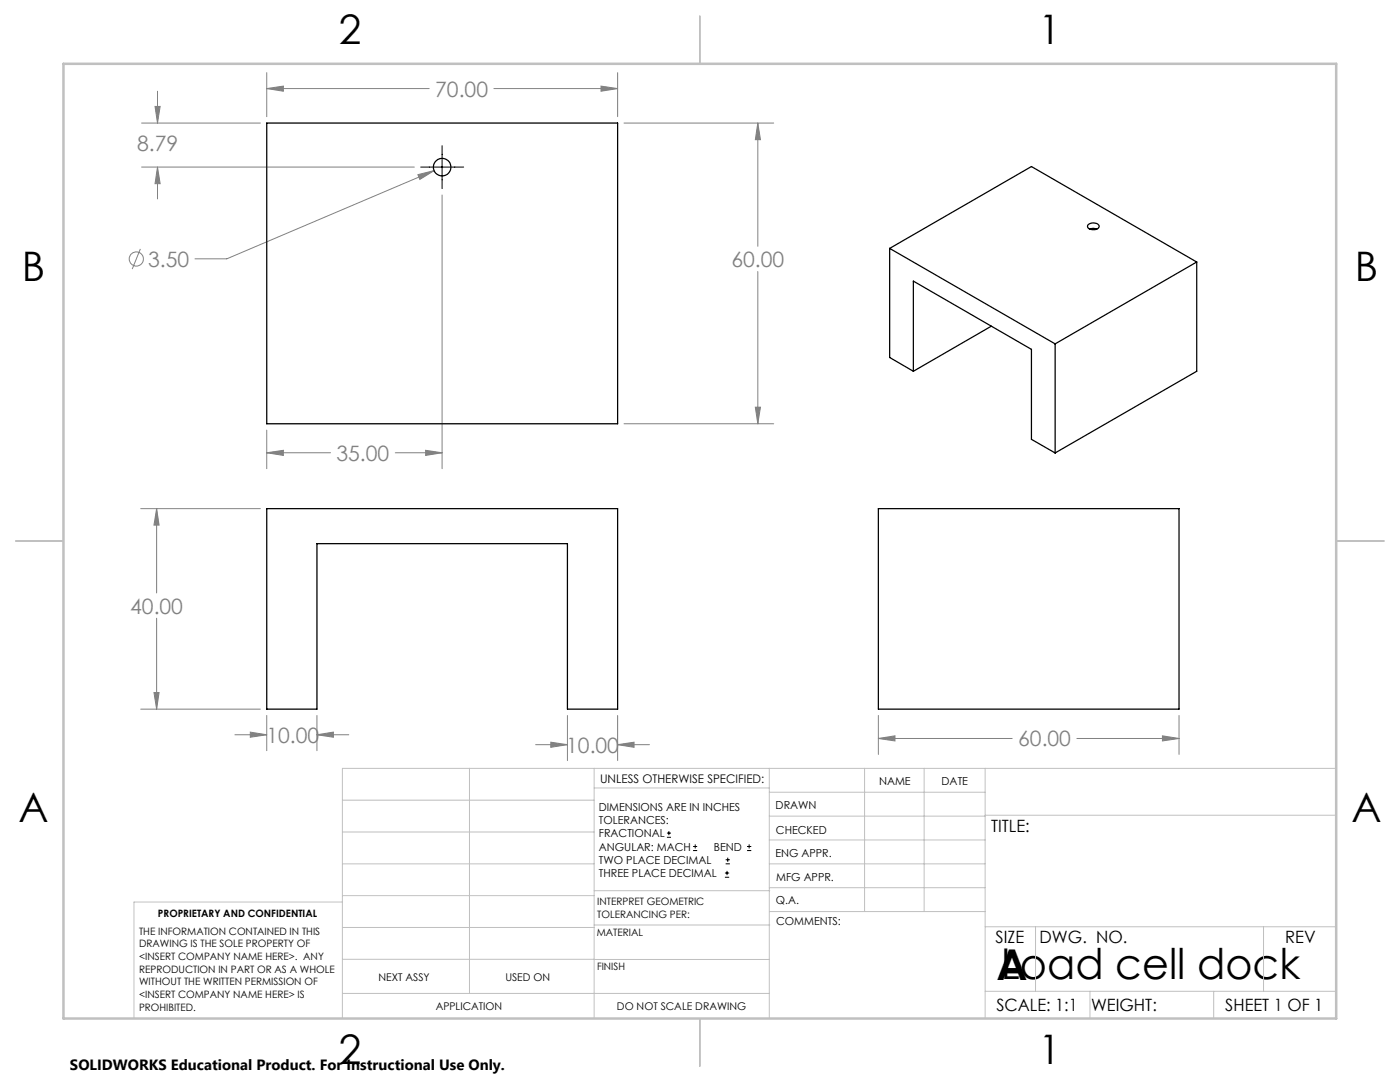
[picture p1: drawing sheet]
<svg xmlns="http://www.w3.org/2000/svg" width="279mm" height="216mm" viewBox="0 0 279 216" stroke-linecap="round" stroke-linejoin="round" font-family="sans-serif">
<g fill="none" stroke="#808080" stroke-width=".2">
<path d="M31.4 18.2v6.4M53.2 14.5v8.8M53.2 17.7h32.5M53.2 17.7l3.4-.5v1zM98.6 17.7h24.7M119.9 17.2l3.4 .5-3.4 .5zM123.3 14.5v8.8M28.3 24.6h23.7M28.3 33.3h54.4M30.9 21.2h1.1l-.6 3.4zM31.4 33.3v6.4M31.4 33.3l.6 3.4h-1.1z"/>
<path d="M83.4 34.9l3.2-.9-2.8 1.8zM86.6 34l-41.3 17.6h-6.4M88.2 38.9v54.6M124.5 24.6h29.9M151.2 24.6v24.5M151.2 24.6l.6 3.3h-1.1zM28 49.7l-1.6 4M151.2 54.2v30.4M53.2 85.8v7.7M53.2 90.3h12.8M53.2 90.3l3.4-.4v1zM78.9 90.3h9.3"/>
<path d="M84.9 89.9l3.3 .4-3.3 .6zM124.5 84.6h29.9M150.7 81.2h1.1l-.6 3.4zM28.1 101.5h23.9M31.3 101.5v16.8M31.3 101.5l.5 3.3h-1.1zM30.7 138.2h1.1l-.5 3.3zM31.3 123.4v18.1M28.1 141.5h23.9M46.9 146.6h6.3M50 146.1l3.2 .5-3.2 .5zM53.2 142.8v7"/>
<path d="M63.3 142.8v7M63.3 146.6h6.3M63.3 146.6l3.2-.5v1zM106.9 148.6h6.3M109.9 148.1l3.3 .5-3.3 .5zM113.2 142.8v9M123.3 142.8v9M123.3 148.6h6.3M123.3 148.6l3.2-.5v1zM175.3 142.8v7.7M175.3 147.4h26.7M175.3 147.4l3.3-.6v1z"/>
<path d="M214.9 147.4h20.4M232 146.8l3.3 .6-3.3 .4zM235.3 142.8v7.7"/>
<circle cx="27.2" cy="51.7" r="1.42"/>
</g>
<g fill="none" stroke="#000" stroke-width=".2">
<path d="M84 33.3h8.5M88.2 29.1v8.5M133.1 167.1h.8M133.1 166.2h.8M133.5 165.8v.9M138.3 169.7h.8M138.3 168.9h.8M138.7 168.5v.8M144.7 175h.8M144.7 174.2h.8M144.8 172.4h.9M144.8 171.6h.9"/>
<path d="M145.1 173.8v.8M145.2 171.1v.9M149.1 169.7h.8M149.1 168.9h.8M149.5 168.5v.8"/>
</g>
<g fill="none" stroke="#c0c0c0" stroke-width=".2">
<path d="M68.3 159.7h50.3M93.7 153.3v44.9M118.6 153.3v49.9M118.6 157.2h34.9M153.5 153.3v49.9M153.5 158.1h43.1M172.5 153.3v28.6M184.4 153.3v28.6M196.6 153.3v49.9M266.7 153.3h-198.4v49.9M68.3 178.7h50.3M68.3 172.4h50.3"/>
<path d="M68.3 166h50.3M68.3 180h-41.6v23.2M118.6 177.7h35M153.5 167.6h43.1M153.5 162.8h43.1M153.5 172.4h43.1M153.5 177.1h43.1M196.6 162.7h70.1M68.3 198.2h85.2M68.3 191.4l85.2 .1M68.3 185.1h50.3M118.6 184.6h35"/>
<path d="M153.6 181.9h43M196.6 197.8h70.1M196.6 184.9h70.1M206.7 184.9v12.9M217.5 197.8v5.4M242.2 197.8v5.4M252.2 184.9v12.9"/>
</g>
<path d="M139.7 3.2v9.5M3.1 107.9h9.6M266.7 107.9h9.5M139.7 203.2v9.6" fill="none" stroke="#c0c0c0" stroke-width=".25"/>
<path d="M12.7 12.7h254v190.5h-254z" fill="none" stroke="#c0c0c0" stroke-width=".5"/>
<path d="M151.2 24.6l.6 3.3h-1.1zM150.7 81.2h1.1l-.6 3.4zM119.9 17.2l3.4 .5-3.4 .5zM53.2 17.7l3.4-.5v1zM84.9 89.9l3.3 .4-3.3 .6zM53.2 90.3l3.4-.4v1zM31.4 33.3l.6 3.4h-1.1zM30.9 21.2h1.1l-.6 3.4zM83.4 34.9l.4 .9 2.8-1.8zM31.3 101.5l.5 3.3h-1.1zM30.7 138.2h1.1l-.5 3.3zM123.3 148.6l3.2-.5v1zM109.9 148.1l3.3 .5-3.3 .5zM63.3 146.6l3.2-.5v1zM50 146.1l3.2 .5-3.2 .5zM232 146.8l3.3 .6-3.3 .4zM175.3 147.4l3.3-.6v1z" fill="#808080"/>
<g fill="none" stroke="#000" stroke-width=".25">
<path d="M53.2 24.6h70.1v60h-70.1zM177.6 49.6l33 19M177.6 49.6l28.2-16.4 33 19.1M177.6 49.6v21.7l4.7 2.8M217.1 44.9a1.47 1.47 0 0 1 2.3 .2 1.35 1.35 0 0 1-2.2 .4l-.2-.3zM217.5 45.7l.6-.1 .8 .1M218.2 45.6l.3 .2M238.8 52.3l-28.2 16.3M238.8 52.3v21.8l-28.2 16.3M182.3 74.1v-18l23.5 13.6v18l4.8 2.7M197.8 65.1l-15.5 9M210.6 68.6v21.8"/>
<path d="M53.2 101.5h70.1v40h-10.1v-33h-49.9v33h-10.1zM175.3 101.5h60v40h-60z"/>
<circle cx="88.2" cy="33.3" r="1.76"/>
</g>
<g font-size="8.5">
<text x="198.9" y="195.5">A</text>
<text x="199.7" y="195.4">Load cell dock</text>
</g>
<g font-size="8.1">
<text x="67.6" y="8.9">2</text>
<text x="207.3" y="8.9">1</text>
<text x="4.4" y="56.1">B</text>
<text x="270.4" y="56.1">B</text>
<text x="3.7" y="164.1">A</text>
<text x="269.7" y="164.1">A</text>
<text x="67.6" y="212.4">2</text>
<text x="207.3" y="212.4">1</text>
</g>
<g font-size="4.2" fill="#808080">
<text x="86.9" y="19.3">70.00</text>
<text x="27.4" y="30.2">8.79</text>
<text x="29.5" y="53.2">3.50</text>
<text x="146" y="53.2">60.00</text>
<text x="67.2" y="91.9">35.00</text>
<text x="26" y="122.4">40.00</text>
<text x="53.2" y="148.2">10.00</text>
<text x="203.2" y="148.9">60.00</text>
<text x="113" y="150.2">10.00</text>
</g>
<g font-size="3.4">
<text x="197.8" y="166">TITLE:</text>
<text x="198.7" y="188.1">SIZE</text>
<text x="207.5" y="188.1">DWG. NO.</text>
<text x="256.5" y="188.2">REV</text>
<text x="198.8" y="201.7">SCALE: 1:1</text>
<text x="217.7" y="201.8">WEIGHT:</text>
<text x="244.5" y="201.7">SHEET 1 OF 1</text>
</g>
<text font-size="3" x="14" y="213.5">SOLIDWORKS Educational Product. For Instructional Use Only.</text>
<text font-size="2.4" x="119.8" y="156.2">UNLESS OTHERWISE SPECIFIED:</text>
<g font-size="2.2">
<text x="119.5" y="161.8">DIMENSIONS ARE IN INCHES</text>
<text x="154.8" y="161.4">DRAWN</text>
<text x="175.4" y="156.6">NAME</text>
<text x="187.9" y="156.7">DATE</text>
<text x="119.5" y="164.4">TOLERANCES:</text>
<text x="119.5" y="167.1">FRACTIONAL</text>
<text x="154.9" y="166.3">CHECKED</text>
<text x="119.5" y="169.7">ANGULAR: MACH</text>
<text x="119.5" y="172.4">TWO PLACE DECIMAL</text>
<text x="142.5" y="169.7">BEND</text>
<text x="154.8" y="171">ENG APPR.</text>
<text x="119.5" y="175">THREE PLACE DECIMAL</text>
<text x="154.9" y="175.7">MFG APPR.</text>
<text x="154.9" y="180.4">Q.A.</text>
<text x="154.9" y="184.6">COMMENTS:</text>
</g>
<g font-size="2.1">
<text x="75.5" y="195.7">NEXT ASSY</text>
<text x="100.9" y="195.7">USED ON</text>
<text x="86.9" y="201.5">APPLICATION</text>
<text x="123.1" y="201.6">DO NOT SCALE DRAWING</text>
</g>
<g font-size="2">
<text x="31.5" y="182.9">PROPRIETARY AND CONFIDENTIAL</text>
<text x="119.2" y="180.6">INTERPRET GEOMETRIC</text>
<text x="119.2" y="183.1">TOLERANCING PER:</text>
<text x="27.8" y="186.5">THE INFORMATION CONTAINED IN THIS</text>
<text x="27.8" y="189">DRAWING IS THE SOLE PROPERTY OF</text>
<text x="27.8" y="191.6">&lt;INSERT COMPANY NAME HERE&gt;. ANY</text>
<text x="119.1" y="186.7">MATERIAL</text>
<text x="27.8" y="194.1">REPRODUCTION IN PART OR AS A WHOLE</text>
<text x="27.8" y="196.6">WITHOUT THE WRITTEN PERMISSION OF</text>
<text x="119.1" y="193.5">FINISH</text>
<text x="27.8" y="199.1">&lt;INSERT COMPANY NAME HERE&gt; IS</text>
<text x="27.8" y="201.7">PROHIBITED.</text>
</g>
</svg>
